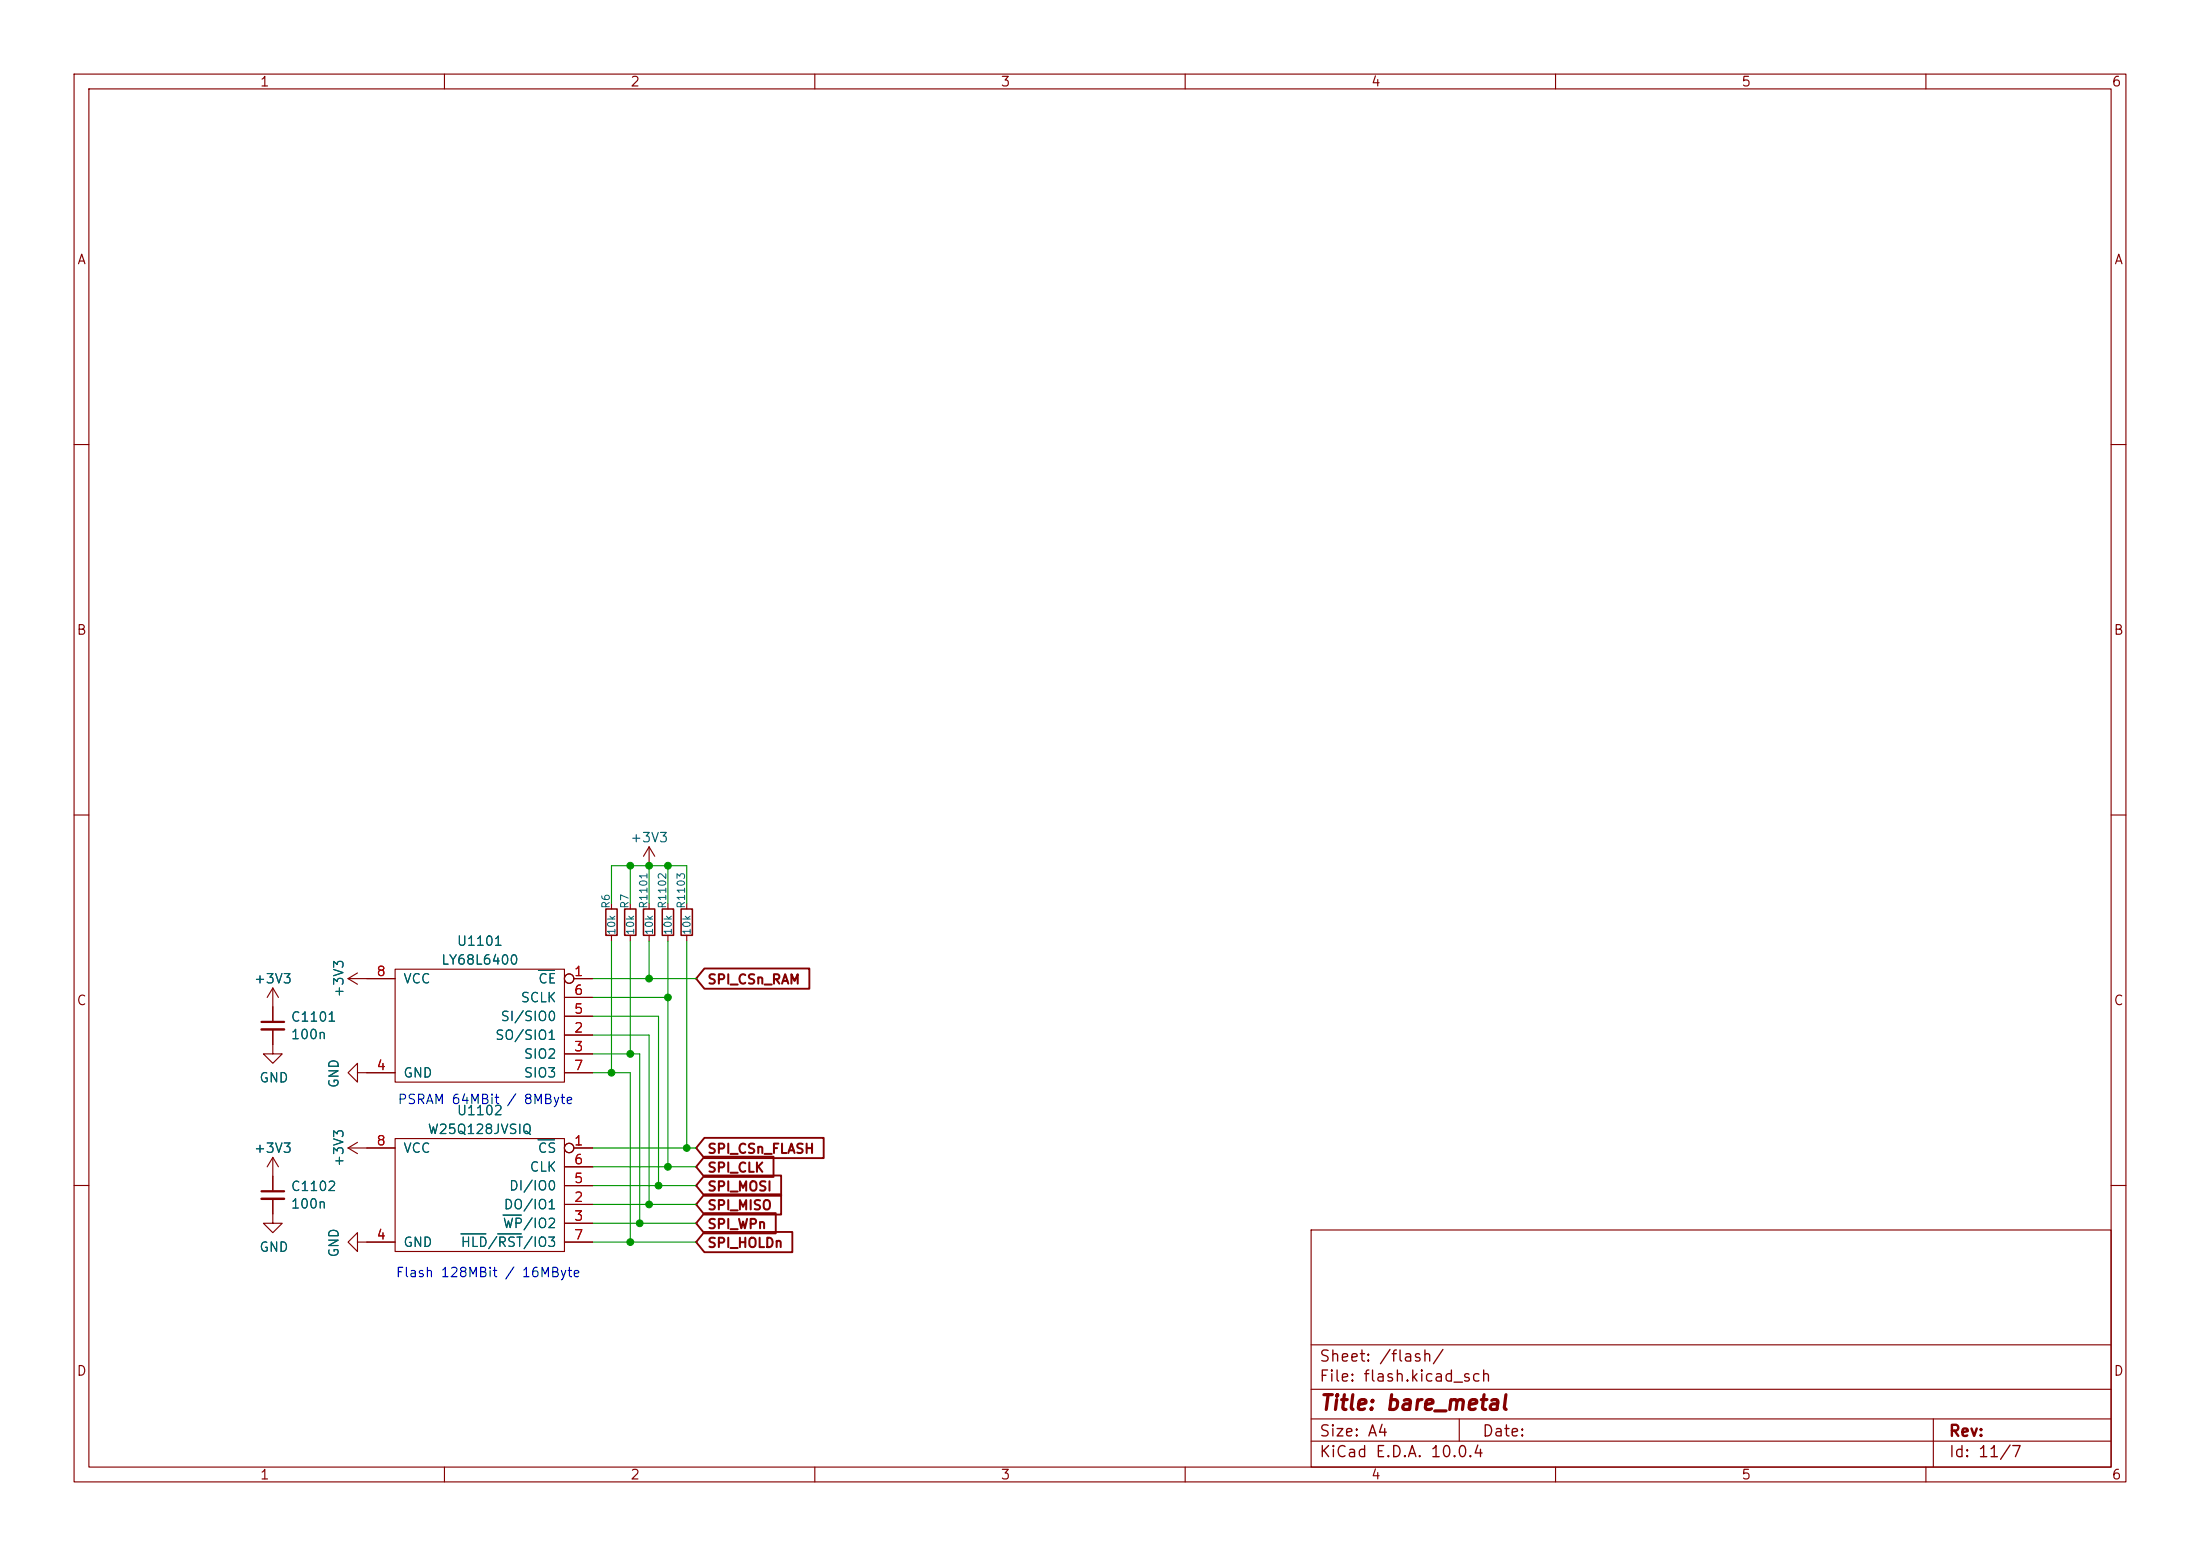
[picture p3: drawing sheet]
(kicad_sch
 (version 20260306)
 (generator "eeschema")
 (generator_version "10.0")
 (paper "A4")
 (title_block
  (title "bare_metal"))
 (lib_symbols
  (symbol "Device:R_Small"
   (pin_numbers (hide yes))
   (pin_names
    (offset 0.254) (hide yes)) (exclude_from_sim no) (in_bom yes) (on_board yes)
   (in_pos_files yes)
   (duplicate_pin_numbers_are_jumpers no)
   (property "Reference" "R" (at 0 0 90) (show_name no) (do_not_autoplace no) (effects (font (size 1.016 1.016))))
   (property "Value" "R_Small" (at 1.778 0 90) (show_name no) (do_not_autoplace no) (effects (font (size 1.27 1.27))))
   (property "Footprint" "" (at 0 0 0) (show_name no) (do_not_autoplace no) (hide yes) (effects (font (size 1.27 1.27))))
   (property "Datasheet" "" (at 0 0 0) (show_name no) (do_not_autoplace no) (hide yes) (effects (font (size 1.27 1.27))))
   (property "Description" "Resistor, small symbol" (at 0 0 0) (show_name no) (do_not_autoplace no) (hide yes) (effects (font (size 1.27 1.27))))
   (symbol "R_Small_0_1"
    (rectangle (start -0.762 1.778) (end 0.762 -1.778) (stroke (width 0.2032) (type default)) (fill (type none))))
   (symbol "R_Small_1_1"
    (pin passive line (at 0 2.54 270) (length 0.762) (name "" (effects (font (size 1.27 1.27)))) (number "1" (effects (font (size 1.27 1.27)))))
    (pin passive line (at 0 -2.54 90) (length 0.762) (name "" (effects (font (size 1.27 1.27)))) (number "2" (effects (font (size 1.27 1.27))))))
   (embedded_fonts no))
  (symbol "pkl_device:pkl_C_Small"
   (pin_numbers (hide yes))
   (pin_names
    (offset 0.254) (hide yes)) (exclude_from_sim no) (in_bom yes) (on_board yes)
   (in_pos_files yes)
   (duplicate_pin_numbers_are_jumpers no)
   (property "Reference" "C" (at 0.254 1.778 0) (show_name no) (do_not_autoplace no) (effects (font (size 1.27 1.27)) (justify left)))
   (property "Value" "pkl_C_Small" (at 0.254 -2.032 0) (show_name no) (do_not_autoplace no) (effects (font (size 1.27 1.27)) (justify left)))
   (property "Footprint" "pkl_dipol:C_0402" (at 0 0 0) (show_name no) (do_not_autoplace no) (hide yes) (effects (font (size 1.524 1.524))))
   (property "Datasheet" "" (at 0 0 0) (show_name no) (do_not_autoplace no) (hide yes) (effects (font (size 1.524 1.524))))
   (property "Description" "Unpolarized capacitor" (at 0 0 0) (show_name no) (do_not_autoplace no) (hide yes) (effects (font (size 1.27 1.27))))
   (symbol "pkl_C_Small_0_1"
    (polyline (pts (xy -1.524 0.508) (xy 1.524 0.508)) (stroke (width 0.3048) (type default)) (fill (type none)))
    (polyline (pts (xy -1.524 -0.508) (xy 1.524 -0.508)) (stroke (width 0.3302) (type default)) (fill (type none))))
   (symbol "pkl_C_Small_1_1"
    (pin passive line (at 0 2.54 270) (length 1.905) (name "" (effects (font (size 1.016 1.016)))) (number "1" (effects (font (size 1.016 1.016)))))
    (pin passive line (at 0 -2.54 90) (length 2.032) (name "" (effects (font (size 1.016 1.016)))) (number "2" (effects (font (size 1.016 1.016))))))
   (embedded_fonts no))
  (symbol "pkl_memory:VTI7064"
   (pin_names
    (offset 1.016)) (exclude_from_sim no) (in_bom yes) (on_board yes)
   (in_pos_files yes)
   (duplicate_pin_numbers_are_jumpers no)
   (property "Reference" "U" (at 0 -10.16 0) (show_name no) (do_not_autoplace no) (effects (font (size 1.27 1.27))))
   (property "Value" "VTI7064" (at 0 7.62 0) (show_name no) (do_not_autoplace no) (effects (font (size 1.27 1.27))))
   (property "Footprint" "" (at 0 0 0) (show_name no) (do_not_autoplace no) (hide yes) (effects (font (size 1.27 1.27))))
   (property "Datasheet" "" (at 0 0 0) (show_name no) (do_not_autoplace no) (hide yes) (effects (font (size 1.27 1.27))))
   (property "Description" "" (at 0 0 0) (show_name no) (do_not_autoplace no) (hide yes) (effects (font (size 1.27 1.27))))
   (symbol "VTI7064_1_1"
    (rectangle (start -11.43 -8.89) (end 11.43 6.35) (stroke (width 0) (type default)) (fill (type none)))
    (pin passive inverted (at -15.24 5.08 0) (length 3.81) (name "~{CE}" (effects (font (size 1.27 1.27)))) (number "1" (effects (font (size 1.27 1.27)))))
    (pin passive line (at -15.24 -2.54 0) (length 3.81) (name "SO/SIO1" (effects (font (size 1.27 1.27)))) (number "2" (effects (font (size 1.27 1.27)))))
    (pin passive line (at -15.24 -5.08 0) (length 3.81) (name "SIO2" (effects (font (size 1.27 1.27)))) (number "3" (effects (font (size 1.27 1.27)))))
    (pin passive line (at 15.24 -7.62 180) (length 3.81) (name "GND" (effects (font (size 1.27 1.27)))) (number "4" (effects (font (size 1.27 1.27)))))
    (pin passive line (at -15.24 0 0) (length 3.81) (name "SI/SIO0" (effects (font (size 1.27 1.27)))) (number "5" (effects (font (size 1.27 1.27)))))
    (pin passive line (at -15.24 2.54 0) (length 3.81) (name "SCLK" (effects (font (size 1.27 1.27)))) (number "6" (effects (font (size 1.27 1.27)))))
    (pin passive line (at -15.24 -7.62 0) (length 3.81) (name "SIO3" (effects (font (size 1.27 1.27)))) (number "7" (effects (font (size 1.27 1.27)))))
    (pin passive line (at 15.24 5.08 180) (length 3.81) (name "VCC" (effects (font (size 1.27 1.27)))) (number "8" (effects (font (size 1.27 1.27))))))
   (embedded_fonts no))
  (symbol "pkl_memory:W25Q"
   (pin_names
    (offset 1.016)) (exclude_from_sim no) (in_bom yes) (on_board yes)
   (in_pos_files yes)
   (duplicate_pin_numbers_are_jumpers no)
   (property "Reference" "U" (at 0 -10.16 0) (show_name no) (do_not_autoplace no) (effects (font (size 1.27 1.27))))
   (property "Value" "W25Q" (at 0 7.62 0) (show_name no) (do_not_autoplace no) (effects (font (size 1.27 1.27))))
   (property "Footprint" "" (at 0 0 0) (show_name no) (do_not_autoplace no) (hide yes) (effects (font (size 1.27 1.27))))
   (property "Datasheet" "" (at 0 0 0) (show_name no) (do_not_autoplace no) (hide yes) (effects (font (size 1.27 1.27))))
   (property "Description" "" (at 0 0 0) (show_name no) (do_not_autoplace no) (hide yes) (effects (font (size 1.27 1.27))))
   (symbol "W25Q_1_1"
    (rectangle (start -11.43 -8.89) (end 11.43 6.35) (stroke (width 0) (type default)) (fill (type none)))
    (pin passive inverted (at -15.24 5.08 0) (length 3.81) (name "~{CS}" (effects (font (size 1.27 1.27)))) (number "1" (effects (font (size 1.27 1.27)))))
    (pin passive line (at -15.24 -2.54 0) (length 3.81) (name "DO/IO1" (effects (font (size 1.27 1.27)))) (number "2" (effects (font (size 1.27 1.27)))))
    (pin passive line (at -15.24 -5.08 0) (length 3.81) (name "~{WP}/IO2" (effects (font (size 1.27 1.27)))) (number "3" (effects (font (size 1.27 1.27)))))
    (pin passive line (at 15.24 -7.62 180) (length 3.81) (name "GND" (effects (font (size 1.27 1.27)))) (number "4" (effects (font (size 1.27 1.27)))))
    (pin passive line (at -15.24 0 0) (length 3.81) (name "DI/IO0" (effects (font (size 1.27 1.27)))) (number "5" (effects (font (size 1.27 1.27)))))
    (pin passive line (at -15.24 2.54 0) (length 3.81) (name "CLK" (effects (font (size 1.27 1.27)))) (number "6" (effects (font (size 1.27 1.27)))))
    (pin passive line (at -15.24 -7.62 0) (length 3.81) (name "~{HLD}/~{RST}/IO3" (effects (font (size 1.27 1.27)))) (number "7" (effects (font (size 1.27 1.27)))))
    (pin passive line (at 15.24 5.08 180) (length 3.81) (name "VCC" (effects (font (size 1.27 1.27)))) (number "8" (effects (font (size 1.27 1.27))))))
   (embedded_fonts no))
  (symbol "power:+3V3"
   (power global)
   (pin_names
    (offset 0)) (exclude_from_sim no) (in_bom yes) (on_board yes)
   (in_pos_files yes)
   (duplicate_pin_numbers_are_jumpers no)
   (property "Reference" "#PWR" (at 0 -3.81 0) (show_name no) (do_not_autoplace no) (hide yes) (effects (font (size 1.27 1.27))))
   (property "Value" "+3V3" (at 0 3.556 0) (show_name no) (do_not_autoplace no) (effects (font (size 1.27 1.27))))
   (property "Footprint" "" (at 0 0 0) (show_name no) (do_not_autoplace no) (hide yes) (effects (font (size 1.27 1.27))))
   (property "Datasheet" "" (at 0 0 0) (show_name no) (do_not_autoplace no) (hide yes) (effects (font (size 1.27 1.27))))
   (property "Description" "Power symbol creates a global label with name \"+3V3\"" (at 0 0 0) (show_name no) (do_not_autoplace no) (hide yes) (effects (font (size 1.27 1.27))))
   (symbol "+3V3_0_1"
    (polyline (pts (xy -0.762 1.27) (xy 0 2.54)) (stroke (width 0) (type default)) (fill (type none)))
    (polyline (pts (xy 0 2.54) (xy 0.762 1.27)) (stroke (width 0) (type default)) (fill (type none)))
    (polyline (pts (xy 0 0) (xy 0 2.54)) (stroke (width 0) (type default)) (fill (type none))))
   (symbol "+3V3_1_1"
    (pin power_in line (at 0 0 90) (length 0) (hide yes) (name "+3V3" (effects (font (size 1.27 1.27)))) (number "1" (effects (font (size 1.27 1.27))))))
   (embedded_fonts no))
  (symbol "power:GND"
   (power global)
   (pin_names
    (offset 0)) (exclude_from_sim no) (in_bom yes) (on_board yes)
   (in_pos_files yes)
   (duplicate_pin_numbers_are_jumpers no)
   (property "Reference" "#PWR" (at 0 -6.35 0) (show_name no) (do_not_autoplace no) (hide yes) (effects (font (size 1.27 1.27))))
   (property "Value" "GND" (at 0 -3.81 0) (show_name no) (do_not_autoplace no) (effects (font (size 1.27 1.27))))
   (property "Footprint" "" (at 0 0 0) (show_name no) (do_not_autoplace no) (hide yes) (effects (font (size 1.27 1.27))))
   (property "Datasheet" "" (at 0 0 0) (show_name no) (do_not_autoplace no) (hide yes) (effects (font (size 1.27 1.27))))
   (property "Description" "Power symbol creates a global label with name \"GND\" , ground" (at 0 0 0) (show_name no) (do_not_autoplace no) (hide yes) (effects (font (size 1.27 1.27))))
   (symbol "GND_0_1"
    (polyline (pts (xy 0 0) (xy 0 -1.27) (xy 1.27 -1.27) (xy 0 -2.54) (xy -1.27 -1.27) (xy 0 -1.27)) (stroke (width 0) (type default)) (fill (type none))))
   (symbol "GND_1_1"
    (pin power_in line (at 0 0 270) (length 0) (hide yes) (name "GND" (effects (font (size 1.27 1.27)))) (number "1" (effects (font (size 1.27 1.27))))))
   (embedded_fonts no)))
 (text "PSRAM 64MBit / 8MByte"
  (exclude_from_sim no)
  (at 53.594 149.352 0)
  (effects (font (size 1.27 1.27)) (justify left bottom)))
 (text "Flash 128MBit / 16MByte"
  (exclude_from_sim no)
  (at 53.34 172.72 0)
  (effects (font (size 1.27 1.27)) (justify left bottom)))
 (junction
  (at 90.17 157.48)
  (diameter 0)
  (color 0 0 0 0))
 (junction
  (at 82.55 144.78)
  (diameter 0)
  (color 0 0 0 0))
 (junction
  (at 92.71 154.94)
  (diameter 0)
  (color 0 0 0 0))
 (junction
  (at 87.63 162.56)
  (diameter 0)
  (color 0 0 0 0))
 (junction
  (at 88.9 160.02)
  (diameter 0)
  (color 0 0 0 0))
 (junction
  (at 87.63 132.08)
  (diameter 0)
  (color 0 0 0 0))
 (junction
  (at 87.63 116.84)
  (diameter 0)
  (color 0 0 0 0))
 (junction
  (at 85.09 167.64)
  (diameter 0)
  (color 0 0 0 0))
 (junction
  (at 86.36 165.1)
  (diameter 0)
  (color 0 0 0 0))
 (junction
  (at 90.17 116.84)
  (diameter 0)
  (color 0 0 0 0))
 (junction
  (at 85.09 116.84)
  (diameter 0)
  (color 0 0 0 0))
 (junction
  (at 90.17 134.62)
  (diameter 0)
  (color 0 0 0 0))
 (junction
  (at 85.09 142.24)
  (diameter 0)
  (color 0 0 0 0))
 (wire
  (pts (xy 92.71 154.94) (xy 93.98 154.94))
  (stroke (width 0) (type solid)))
 (wire
  (pts (xy 80.01 137.16) (xy 88.9 137.16))
  (stroke (width 0) (type solid)))
 (wire
  (pts (xy 90.17 116.84) (xy 92.71 116.84))
  (stroke (width 0) (type default)))
 (wire
  (pts (xy 85.09 127) (xy 85.09 142.24))
  (stroke (width 0) (type default)))
 (wire
  (pts (xy 90.17 116.84) (xy 87.63 116.84))
  (stroke (width 0) (type solid)))
 (wire
  (pts (xy 82.55 116.84) (xy 85.09 116.84))
  (stroke (width 0) (type default)))
 (wire
  (pts (xy 80.01 167.64) (xy 85.09 167.64))
  (stroke (width 0) (type solid)))
 (wire
  (pts (xy 86.36 142.24) (xy 86.36 165.1))
  (stroke (width 0) (type solid)))
 (wire
  (pts (xy 85.09 167.64) (xy 93.98 167.64))
  (stroke (width 0) (type solid)))
 (wire
  (pts (xy 82.55 127) (xy 82.55 144.78))
  (stroke (width 0) (type default)))
 (wire
  (pts (xy 85.09 142.24) (xy 86.36 142.24))
  (stroke (width 0) (type solid)))
 (wire
  (pts (xy 80.01 144.78) (xy 82.55 144.78))
  (stroke (width 0) (type solid)))
 (wire
  (pts (xy 87.63 132.08) (xy 87.63 127))
  (stroke (width 0) (type solid)))
 (wire
  (pts (xy 80.01 139.7) (xy 87.63 139.7))
  (stroke (width 0) (type solid)))
 (wire
  (pts (xy 80.01 165.1) (xy 86.36 165.1))
  (stroke (width 0) (type solid)))
 (wire
  (pts (xy 85.09 116.84) (xy 87.63 116.84))
  (stroke (width 0) (type default)))
 (wire
  (pts (xy 88.9 160.02) (xy 93.98 160.02))
  (stroke (width 0) (type solid)))
 (wire
  (pts (xy 82.55 121.92) (xy 82.55 116.84))
  (stroke (width 0) (type default)))
 (wire
  (pts (xy 90.17 134.62) (xy 80.01 134.62))
  (stroke (width 0) (type solid)))
 (wire
  (pts (xy 92.71 127) (xy 92.71 154.94))
  (stroke (width 0) (type solid)))
 (wire
  (pts (xy 80.01 157.48) (xy 90.17 157.48))
  (stroke (width 0) (type solid)))
 (wire
  (pts (xy 80.01 162.56) (xy 87.63 162.56))
  (stroke (width 0) (type solid)))
 (wire
  (pts (xy 90.17 157.48) (xy 93.98 157.48))
  (stroke (width 0) (type solid)))
 (wire
  (pts (xy 80.01 142.24) (xy 85.09 142.24))
  (stroke (width 0) (type solid)))
 (wire
  (pts (xy 85.09 144.78) (xy 85.09 167.64))
  (stroke (width 0) (type solid)))
 (wire
  (pts (xy 88.9 137.16) (xy 88.9 160.02))
  (stroke (width 0) (type solid)))
 (wire
  (pts (xy 80.01 132.08) (xy 87.63 132.08))
  (stroke (width 0) (type solid)))
 (wire
  (pts (xy 90.17 116.84) (xy 90.17 121.92))
  (stroke (width 0) (type solid)))
 (wire
  (pts (xy 87.63 132.08) (xy 93.98 132.08))
  (stroke (width 0) (type solid)))
 (wire
  (pts (xy 80.01 160.02) (xy 88.9 160.02))
  (stroke (width 0) (type solid)))
 (wire
  (pts (xy 92.71 116.84) (xy 92.71 121.92))
  (stroke (width 0) (type solid)))
 (wire
  (pts (xy 82.55 144.78) (xy 85.09 144.78))
  (stroke (width 0) (type solid)))
 (wire
  (pts (xy 86.36 165.1) (xy 93.98 165.1))
  (stroke (width 0) (type solid)))
 (wire
  (pts (xy 90.17 134.62) (xy 90.17 157.48))
  (stroke (width 0) (type solid)))
 (wire
  (pts (xy 90.17 134.62) (xy 90.17 127))
  (stroke (width 0) (type solid)))
 (wire
  (pts (xy 87.63 162.56) (xy 93.98 162.56))
  (stroke (width 0) (type solid)))
 (wire
  (pts (xy 80.01 154.94) (xy 92.71 154.94))
  (stroke (width 0) (type solid)))
 (wire
  (pts (xy 87.63 139.7) (xy 87.63 162.56))
  (stroke (width 0) (type solid)))
 (wire
  (pts (xy 85.09 121.92) (xy 85.09 116.84))
  (stroke (width 0) (type default)))
 (wire
  (pts (xy 87.63 116.84) (xy 87.63 121.92))
  (stroke (width 0) (type solid)))
 (global_label "SPI_MISO"
  (shape input)
  (at 93.98 162.56 0)
  (fields_autoplaced yes)
  (effects (font (size 1.27 1.27) (thickness 0.254)
    (bold yes)) (justify left))
  (property "Intersheetrefs" "${INTERSHEET_REFS}" (at 106.0893 162.56 0) (hide yes) (show_name no) (do_not_autoplace no) (effects (font (size 1.27 1.27)) (justify left))))
 (global_label "SPI_CSn_RAM"
  (shape input)
  (at 93.98 132.08 0)
  (fields_autoplaced yes)
  (effects (font (size 1.27 1.27) (thickness 0.254)
    (bold yes)) (justify left))
  (property "Intersheetrefs" "${INTERSHEET_REFS}" (at 109.8992 132.08 0) (hide yes) (show_name no) (do_not_autoplace no) (effects (font (size 1.27 1.27)) (justify left))))
 (global_label "SPI_HOLDn"
  (shape input)
  (at 93.98 167.64 0)
  (fields_autoplaced yes)
  (effects (font (size 1.27 1.27) (thickness 0.254)
    (bold yes)) (justify left))
  (property "Intersheetrefs" "${INTERSHEET_REFS}" (at 107.6012 167.64 0) (hide yes) (show_name no) (do_not_autoplace no) (effects (font (size 1.27 1.27)) (justify left))))
 (global_label "SPI_WPn"
  (shape input)
  (at 93.98 165.1 0)
  (fields_autoplaced yes)
  (effects (font (size 1.27 1.27) (thickness 0.254)
    (bold yes)) (justify left))
  (property "Intersheetrefs" "${INTERSHEET_REFS}" (at 105.3635 165.1 0) (hide yes) (show_name no) (do_not_autoplace no) (effects (font (size 1.27 1.27)) (justify left))))
 (global_label "SPI_MOSI"
  (shape input)
  (at 93.98 160.02 0)
  (fields_autoplaced yes)
  (effects (font (size 1.27 1.27) (thickness 0.254)
    (bold yes)) (justify left))
  (property "Intersheetrefs" "${INTERSHEET_REFS}" (at 106.0893 160.02 0) (hide yes) (show_name no) (do_not_autoplace no) (effects (font (size 1.27 1.27)) (justify left))))
 (global_label "SPI_CSn_FLASH"
  (shape input)
  (at 93.98 154.94 0)
  (fields_autoplaced yes)
  (effects (font (size 1.27 1.27) (thickness 0.254)
    (bold yes)) (justify left))
  (property "Intersheetrefs" "${INTERSHEET_REFS}" (at 111.8345 154.94 0) (hide yes) (show_name no) (do_not_autoplace no) (effects (font (size 1.27 1.27)) (justify left))))
 (global_label "SPI_CLK"
  (shape input)
  (at 93.98 157.48 0)
  (fields_autoplaced yes)
  (effects (font (size 1.27 1.27) (thickness 0.254)
    (bold yes)) (justify left))
  (property "Intersheetrefs" "${INTERSHEET_REFS}" (at 105.0612 157.48 0) (hide yes) (show_name no) (do_not_autoplace no) (effects (font (size 1.27 1.27)) (justify left))))
 (symbol
  (lib_id "pkl_memory:W25Q")
  (at 64.77 160.02 0)
  (mirror y)
  (unit 1)
  (body_style 1)
  (exclude_from_sim no)
  (in_bom yes)
  (on_board yes)
  (in_pos_files yes)
  (dnp no)
  (property "Reference" "U1102" (at 64.77 149.86 0) (show_name no) (do_not_autoplace no) (effects (font (size 1.27 1.27))))
  (property "Value" "W25Q128JVSIQ" (at 64.77 152.4 0) (show_name no) (do_not_autoplace no) (effects (font (size 1.27 1.27))))
  (property "Footprint" "Package_SO:SOIC-8_5.3x5.3mm_P1.27mm" (at 64.77 160.02 0) (hide yes) (show_name no) (do_not_autoplace no) (effects (font (size 1.27 1.27))))
  (property "Datasheet" "" (at 64.77 160.02 0) (hide yes) (show_name no) (do_not_autoplace no) (effects (font (size 1.27 1.27))))
  (property "Description" "flash 128MBit / 16MByte" (at 64.77 160.02 0) (hide yes) (show_name no) (do_not_autoplace no) (effects (font (size 1.27 1.27))))
  (pin "1")
  (pin "2")
  (pin "3")
  (pin "4")
  (pin "5")
  (pin "6")
  (pin "7")
  (pin "8"))
 (symbol
  (lib_id "power:+3V3")
  (at 49.53 132.08 90)
  (unit 1)
  (body_style 1)
  (exclude_from_sim no)
  (in_bom yes)
  (on_board yes)
  (in_pos_files yes)
  (dnp no)
  (property "Reference" "#PWR01104" (at 53.34 132.08 0) (hide yes) (show_name no) (do_not_autoplace no) (effects (font (size 1.27 1.27))))
  (property "Value" "+3V3" (at 45.72 132.08 0) (show_name no) (do_not_autoplace no) (effects (font (size 1.27 1.27))))
  (property "Footprint" "" (at 49.53 132.08 0) (hide yes) (show_name no) (do_not_autoplace no) (effects (font (size 1.27 1.27))))
  (property "Datasheet" "" (at 49.53 132.08 0) (hide yes) (show_name no) (do_not_autoplace no) (effects (font (size 1.27 1.27))))
  (property "Description" "" (at 49.53 132.08 0) (hide yes) (show_name no) (do_not_autoplace no) (effects (font (size 1.27 1.27))))
  (pin "1"))
 (symbol
  (lib_id "power:GND")
  (at 49.53 167.64 270)
  (unit 1)
  (body_style 1)
  (exclude_from_sim no)
  (in_bom yes)
  (on_board yes)
  (in_pos_files yes)
  (dnp no)
  (property "Reference" "#PWR01111" (at 43.18 167.64 0) (hide yes) (show_name no) (do_not_autoplace no) (effects (font (size 1.27 1.27))))
  (property "Value" "GND" (at 45.0596 167.767 0) (show_name no) (do_not_autoplace no) (effects (font (size 1.27 1.27))))
  (property "Footprint" "" (at 49.53 167.64 0) (hide yes) (show_name no) (do_not_autoplace no) (effects (font (size 1.27 1.27))))
  (property "Datasheet" "" (at 49.53 167.64 0) (hide yes) (show_name no) (do_not_autoplace no) (effects (font (size 1.27 1.27))))
  (property "Description" "" (at 49.53 167.64 0) (hide yes) (show_name no) (do_not_autoplace no) (effects (font (size 1.27 1.27))))
  (pin "1"))
 (symbol
  (lib_id "pkl_memory:VTI7064")
  (at 64.77 137.16 0)
  (mirror y)
  (unit 1)
  (body_style 1)
  (exclude_from_sim no)
  (in_bom yes)
  (on_board yes)
  (in_pos_files yes)
  (dnp no)
  (property "Reference" "U1101" (at 64.77 127 0) (show_name no) (do_not_autoplace no) (effects (font (size 1.27 1.27))))
  (property "Value" "LY68L6400" (at 64.77 129.54 0) (show_name no) (do_not_autoplace no) (effects (font (size 1.27 1.27))))
  (property "Footprint" "Package_SO:SOIC-8_3.9x4.9mm_P1.27mm" (at 64.77 137.16 0) (hide yes) (show_name no) (do_not_autoplace no) (effects (font (size 1.27 1.27))))
  (property "Datasheet" "" (at 64.77 137.16 0) (hide yes) (show_name no) (do_not_autoplace no) (effects (font (size 1.27 1.27))))
  (property "Description" "PSRAM 64MBit / 8MByte" (at 64.77 137.16 0) (hide yes) (show_name no) (do_not_autoplace no) (effects (font (size 1.27 1.27))))
  (pin "1")
  (pin "2")
  (pin "3")
  (pin "4")
  (pin "5")
  (pin "6")
  (pin "7")
  (pin "8"))
 (symbol
  (lib_id "power:+3V3")
  (at 87.63 116.84 0)
  (unit 1)
  (body_style 1)
  (exclude_from_sim no)
  (in_bom yes)
  (on_board yes)
  (in_pos_files yes)
  (dnp no)
  (property "Reference" "#PWR01102" (at 87.63 120.65 0) (hide yes) (show_name no) (do_not_autoplace no) (effects (font (size 1.27 1.27))))
  (property "Value" "+3V3" (at 87.63 113.03 0) (show_name no) (do_not_autoplace no) (effects (font (size 1.27 1.27))))
  (property "Footprint" "" (at 87.63 116.84 0) (hide yes) (show_name no) (do_not_autoplace no) (effects (font (size 1.27 1.27))))
  (property "Datasheet" "" (at 87.63 116.84 0) (hide yes) (show_name no) (do_not_autoplace no) (effects (font (size 1.27 1.27))))
  (property "Description" "" (at 87.63 116.84 0) (hide yes) (show_name no) (do_not_autoplace no) (effects (font (size 1.27 1.27))))
  (pin "1"))
 (symbol
  (lib_id "power:+3V3")
  (at 36.83 158.75 0)
  (unit 1)
  (body_style 1)
  (exclude_from_sim no)
  (in_bom yes)
  (on_board yes)
  (in_pos_files yes)
  (dnp no)
  (property "Reference" "#PWR01109" (at 36.83 162.56 0) (hide yes) (show_name no) (do_not_autoplace no) (effects (font (size 1.27 1.27))))
  (property "Value" "+3V3" (at 36.83 154.94 0) (show_name no) (do_not_autoplace no) (effects (font (size 1.27 1.27))))
  (property "Footprint" "" (at 36.83 158.75 0) (hide yes) (show_name no) (do_not_autoplace no) (effects (font (size 1.27 1.27))))
  (property "Datasheet" "" (at 36.83 158.75 0) (hide yes) (show_name no) (do_not_autoplace no) (effects (font (size 1.27 1.27))))
  (property "Description" "" (at 36.83 158.75 0) (hide yes) (show_name no) (do_not_autoplace no) (effects (font (size 1.27 1.27))))
  (pin "1"))
 (symbol
  (lib_id "pkl_device:pkl_C_Small")
  (at 36.83 138.43 0)
  (unit 1)
  (body_style 1)
  (exclude_from_sim no)
  (in_bom yes)
  (on_board yes)
  (in_pos_files yes)
  (dnp no)
  (property "Reference" "C1101" (at 39.1668 137.2362 0) (show_name no) (do_not_autoplace no) (effects (font (size 1.27 1.27)) (justify left)))
  (property "Value" "100n" (at 39.1668 139.5984 0) (show_name no) (do_not_autoplace no) (effects (font (size 1.27 1.27)) (justify left)))
  (property "Footprint" "Capacitor_SMD:C_0402_1005Metric" (at 39.1668 140.7922 0) (hide yes) (show_name no) (do_not_autoplace no) (effects (font (size 1.524 1.524)) (justify left)))
  (property "Datasheet" "" (at 36.83 138.43 0) (show_name no) (do_not_autoplace no) (effects (font (size 1.524 1.524))))
  (property "Description" "Unpolarized capacitor, small symbol" (at 36.83 138.43 0) (hide yes) (show_name no) (do_not_autoplace no) (effects (font (size 1.27 1.27))))
  (pin "1")
  (pin "2"))
 (symbol
  (lib_id "pkl_device:pkl_C_Small")
  (at 36.83 161.29 0)
  (unit 1)
  (body_style 1)
  (exclude_from_sim no)
  (in_bom yes)
  (on_board yes)
  (in_pos_files yes)
  (dnp no)
  (property "Reference" "C1102" (at 39.1668 160.0962 0) (show_name no) (do_not_autoplace no) (effects (font (size 1.27 1.27)) (justify left)))
  (property "Value" "100n" (at 39.1668 162.4584 0) (show_name no) (do_not_autoplace no) (effects (font (size 1.27 1.27)) (justify left)))
  (property "Footprint" "Capacitor_SMD:C_0402_1005Metric" (at 39.1668 163.6522 0) (hide yes) (show_name no) (do_not_autoplace no) (effects (font (size 1.524 1.524)) (justify left)))
  (property "Datasheet" "" (at 36.83 161.29 0) (show_name no) (do_not_autoplace no) (effects (font (size 1.524 1.524))))
  (property "Description" "Unpolarized capacitor, small symbol" (at 36.83 161.29 0) (hide yes) (show_name no) (do_not_autoplace no) (effects (font (size 1.27 1.27))))
  (pin "1")
  (pin "2"))
 (symbol
  (lib_id "Device:R_Small")
  (at 92.71 124.46 0)
  (unit 1)
  (body_style 1)
  (exclude_from_sim no)
  (in_bom yes)
  (on_board yes)
  (in_pos_files yes)
  (dnp no)
  (property "Reference" "R1103" (at 91.948 122.682 90) (show_name no) (do_not_autoplace no) (effects (font (size 1.016 1.016)) (justify left)))
  (property "Value" "10k" (at 92.71 126.238 90) (show_name no) (do_not_autoplace no) (effects (font (size 1 1)) (justify left)))
  (property "Footprint" "Resistor_SMD:R_0402_1005Metric" (at 92.71 124.46 0) (hide yes) (show_name no) (do_not_autoplace no) (effects (font (size 1.27 1.27))))
  (property "Datasheet" "" (at 92.71 124.46 0) (hide yes) (show_name no) (do_not_autoplace no) (effects (font (size 1.27 1.27))))
  (property "Description" "Resistor, small symbol" (at 92.71 124.46 0) (hide yes) (show_name no) (do_not_autoplace no) (effects (font (size 1.27 1.27))))
  (pin "2")
  (pin "1"))
 (symbol
  (lib_id "Device:R_Small")
  (at 82.55 124.46 0)
  (unit 1)
  (body_style 1)
  (exclude_from_sim no)
  (in_bom yes)
  (on_board yes)
  (in_pos_files yes)
  (dnp no)
  (property "Reference" "R6" (at 81.788 122.682 90) (show_name no) (do_not_autoplace no) (effects (font (size 1.016 1.016)) (justify left)))
  (property "Value" "10k" (at 82.55 126.238 90) (show_name no) (do_not_autoplace no) (effects (font (size 1 1)) (justify left)))
  (property "Footprint" "Resistor_SMD:R_0402_1005Metric" (at 82.55 124.46 0) (hide yes) (show_name no) (do_not_autoplace no) (effects (font (size 1.27 1.27))))
  (property "Datasheet" "" (at 82.55 124.46 0) (hide yes) (show_name no) (do_not_autoplace no) (effects (font (size 1.27 1.27))))
  (property "Description" "Resistor, small symbol" (at 82.55 124.46 0) (hide yes) (show_name no) (do_not_autoplace no) (effects (font (size 1.27 1.27))))
  (pin "2")
  (pin "1"))
 (symbol
  (lib_id "power:+3V3")
  (at 36.83 135.89 0)
  (unit 1)
  (body_style 1)
  (exclude_from_sim no)
  (in_bom yes)
  (on_board yes)
  (in_pos_files yes)
  (dnp no)
  (property "Reference" "#PWR01105" (at 36.83 139.7 0) (hide yes) (show_name no) (do_not_autoplace no) (effects (font (size 1.27 1.27))))
  (property "Value" "+3V3" (at 36.83 132.08 0) (show_name no) (do_not_autoplace no) (effects (font (size 1.27 1.27))))
  (property "Footprint" "" (at 36.83 135.89 0) (hide yes) (show_name no) (do_not_autoplace no) (effects (font (size 1.27 1.27))))
  (property "Datasheet" "" (at 36.83 135.89 0) (hide yes) (show_name no) (do_not_autoplace no) (effects (font (size 1.27 1.27))))
  (property "Description" "" (at 36.83 135.89 0) (hide yes) (show_name no) (do_not_autoplace no) (effects (font (size 1.27 1.27))))
  (pin "1"))
 (symbol
  (lib_id "Device:R_Small")
  (at 90.17 124.46 0)
  (unit 1)
  (body_style 1)
  (exclude_from_sim no)
  (in_bom yes)
  (on_board yes)
  (in_pos_files yes)
  (dnp no)
  (property "Reference" "R1102" (at 89.408 122.682 90) (show_name no) (do_not_autoplace no) (effects (font (size 1.016 1.016)) (justify left)))
  (property "Value" "10k" (at 90.17 126.238 90) (show_name no) (do_not_autoplace no) (effects (font (size 1 1)) (justify left)))
  (property "Footprint" "Resistor_SMD:R_0402_1005Metric" (at 90.17 124.46 0) (hide yes) (show_name no) (do_not_autoplace no) (effects (font (size 1.27 1.27))))
  (property "Datasheet" "" (at 90.17 124.46 0) (hide yes) (show_name no) (do_not_autoplace no) (effects (font (size 1.27 1.27))))
  (property "Description" "Resistor, small symbol" (at 90.17 124.46 0) (hide yes) (show_name no) (do_not_autoplace no) (effects (font (size 1.27 1.27))))
  (pin "2")
  (pin "1"))
 (symbol
  (lib_id "power:GND")
  (at 36.83 163.83 0)
  (unit 1)
  (body_style 1)
  (exclude_from_sim no)
  (in_bom yes)
  (on_board yes)
  (in_pos_files yes)
  (dnp no)
  (property "Reference" "#PWR01110" (at 36.83 170.18 0) (hide yes) (show_name no) (do_not_autoplace no) (effects (font (size 1.27 1.27))))
  (property "Value" "GND" (at 36.957 168.3004 0) (show_name no) (do_not_autoplace no) (effects (font (size 1.27 1.27))))
  (property "Footprint" "" (at 36.83 163.83 0) (hide yes) (show_name no) (do_not_autoplace no) (effects (font (size 1.27 1.27))))
  (property "Datasheet" "" (at 36.83 163.83 0) (hide yes) (show_name no) (do_not_autoplace no) (effects (font (size 1.27 1.27))))
  (property "Description" "" (at 36.83 163.83 0) (hide yes) (show_name no) (do_not_autoplace no) (effects (font (size 1.27 1.27))))
  (pin "1"))
 (symbol
  (lib_id "power:+3V3")
  (at 49.53 154.94 90)
  (unit 1)
  (body_style 1)
  (exclude_from_sim no)
  (in_bom yes)
  (on_board yes)
  (in_pos_files yes)
  (dnp no)
  (property "Reference" "#PWR01108" (at 53.34 154.94 0) (hide yes) (show_name no) (do_not_autoplace no) (effects (font (size 1.27 1.27))))
  (property "Value" "+3V3" (at 45.72 154.94 0) (show_name no) (do_not_autoplace no) (effects (font (size 1.27 1.27))))
  (property "Footprint" "" (at 49.53 154.94 0) (hide yes) (show_name no) (do_not_autoplace no) (effects (font (size 1.27 1.27))))
  (property "Datasheet" "" (at 49.53 154.94 0) (hide yes) (show_name no) (do_not_autoplace no) (effects (font (size 1.27 1.27))))
  (property "Description" "" (at 49.53 154.94 0) (hide yes) (show_name no) (do_not_autoplace no) (effects (font (size 1.27 1.27))))
  (pin "1"))
 (symbol
  (lib_id "Device:R_Small")
  (at 85.09 124.46 0)
  (unit 1)
  (body_style 1)
  (exclude_from_sim no)
  (in_bom yes)
  (on_board yes)
  (in_pos_files yes)
  (dnp no)
  (property "Reference" "R7" (at 84.328 122.682 90) (show_name no) (do_not_autoplace no) (effects (font (size 1.016 1.016)) (justify left)))
  (property "Value" "10k" (at 85.09 126.238 90) (show_name no) (do_not_autoplace no) (effects (font (size 1 1)) (justify left)))
  (property "Footprint" "Resistor_SMD:R_0402_1005Metric" (at 85.09 124.46 0) (hide yes) (show_name no) (do_not_autoplace no) (effects (font (size 1.27 1.27))))
  (property "Datasheet" "" (at 85.09 124.46 0) (hide yes) (show_name no) (do_not_autoplace no) (effects (font (size 1.27 1.27))))
  (property "Description" "Resistor, small symbol" (at 85.09 124.46 0) (hide yes) (show_name no) (do_not_autoplace no) (effects (font (size 1.27 1.27))))
  (pin "2")
  (pin "1"))
 (symbol
  (lib_id "power:GND")
  (at 36.83 140.97 0)
  (unit 1)
  (body_style 1)
  (exclude_from_sim no)
  (in_bom yes)
  (on_board yes)
  (in_pos_files yes)
  (dnp no)
  (property "Reference" "#PWR01106" (at 36.83 147.32 0) (hide yes) (show_name no) (do_not_autoplace no) (effects (font (size 1.27 1.27))))
  (property "Value" "GND" (at 36.957 145.4404 0) (show_name no) (do_not_autoplace no) (effects (font (size 1.27 1.27))))
  (property "Footprint" "" (at 36.83 140.97 0) (hide yes) (show_name no) (do_not_autoplace no) (effects (font (size 1.27 1.27))))
  (property "Datasheet" "" (at 36.83 140.97 0) (hide yes) (show_name no) (do_not_autoplace no) (effects (font (size 1.27 1.27))))
  (property "Description" "" (at 36.83 140.97 0) (hide yes) (show_name no) (do_not_autoplace no) (effects (font (size 1.27 1.27))))
  (pin "1"))
 (symbol
  (lib_id "power:GND")
  (at 49.53 144.78 270)
  (unit 1)
  (body_style 1)
  (exclude_from_sim no)
  (in_bom yes)
  (on_board yes)
  (in_pos_files yes)
  (dnp no)
  (property "Reference" "#PWR01107" (at 43.18 144.78 0) (hide yes) (show_name no) (do_not_autoplace no) (effects (font (size 1.27 1.27))))
  (property "Value" "GND" (at 45.0596 144.907 0) (show_name no) (do_not_autoplace no) (effects (font (size 1.27 1.27))))
  (property "Footprint" "" (at 49.53 144.78 0) (hide yes) (show_name no) (do_not_autoplace no) (effects (font (size 1.27 1.27))))
  (property "Datasheet" "" (at 49.53 144.78 0) (hide yes) (show_name no) (do_not_autoplace no) (effects (font (size 1.27 1.27))))
  (property "Description" "" (at 49.53 144.78 0) (hide yes) (show_name no) (do_not_autoplace no) (effects (font (size 1.27 1.27))))
  (pin "1"))
 (symbol
  (lib_id "Device:R_Small")
  (at 87.63 124.46 0)
  (unit 1)
  (body_style 1)
  (exclude_from_sim no)
  (in_bom yes)
  (on_board yes)
  (in_pos_files yes)
  (dnp no)
  (property "Reference" "R1101" (at 86.868 122.682 90) (show_name no) (do_not_autoplace no) (effects (font (size 1.016 1.016)) (justify left)))
  (property "Value" "10k" (at 87.63 126.238 90) (show_name no) (do_not_autoplace no) (effects (font (size 1 1)) (justify left)))
  (property "Footprint" "Resistor_SMD:R_0402_1005Metric" (at 87.63 124.46 0) (hide yes) (show_name no) (do_not_autoplace no) (effects (font (size 1.27 1.27))))
  (property "Datasheet" "" (at 87.63 124.46 0) (hide yes) (show_name no) (do_not_autoplace no) (effects (font (size 1.27 1.27))))
  (property "Description" "Resistor, small symbol" (at 87.63 124.46 0) (hide yes) (show_name no) (do_not_autoplace no) (effects (font (size 1.27 1.27))))
  (pin "2")
  (pin "1")))
